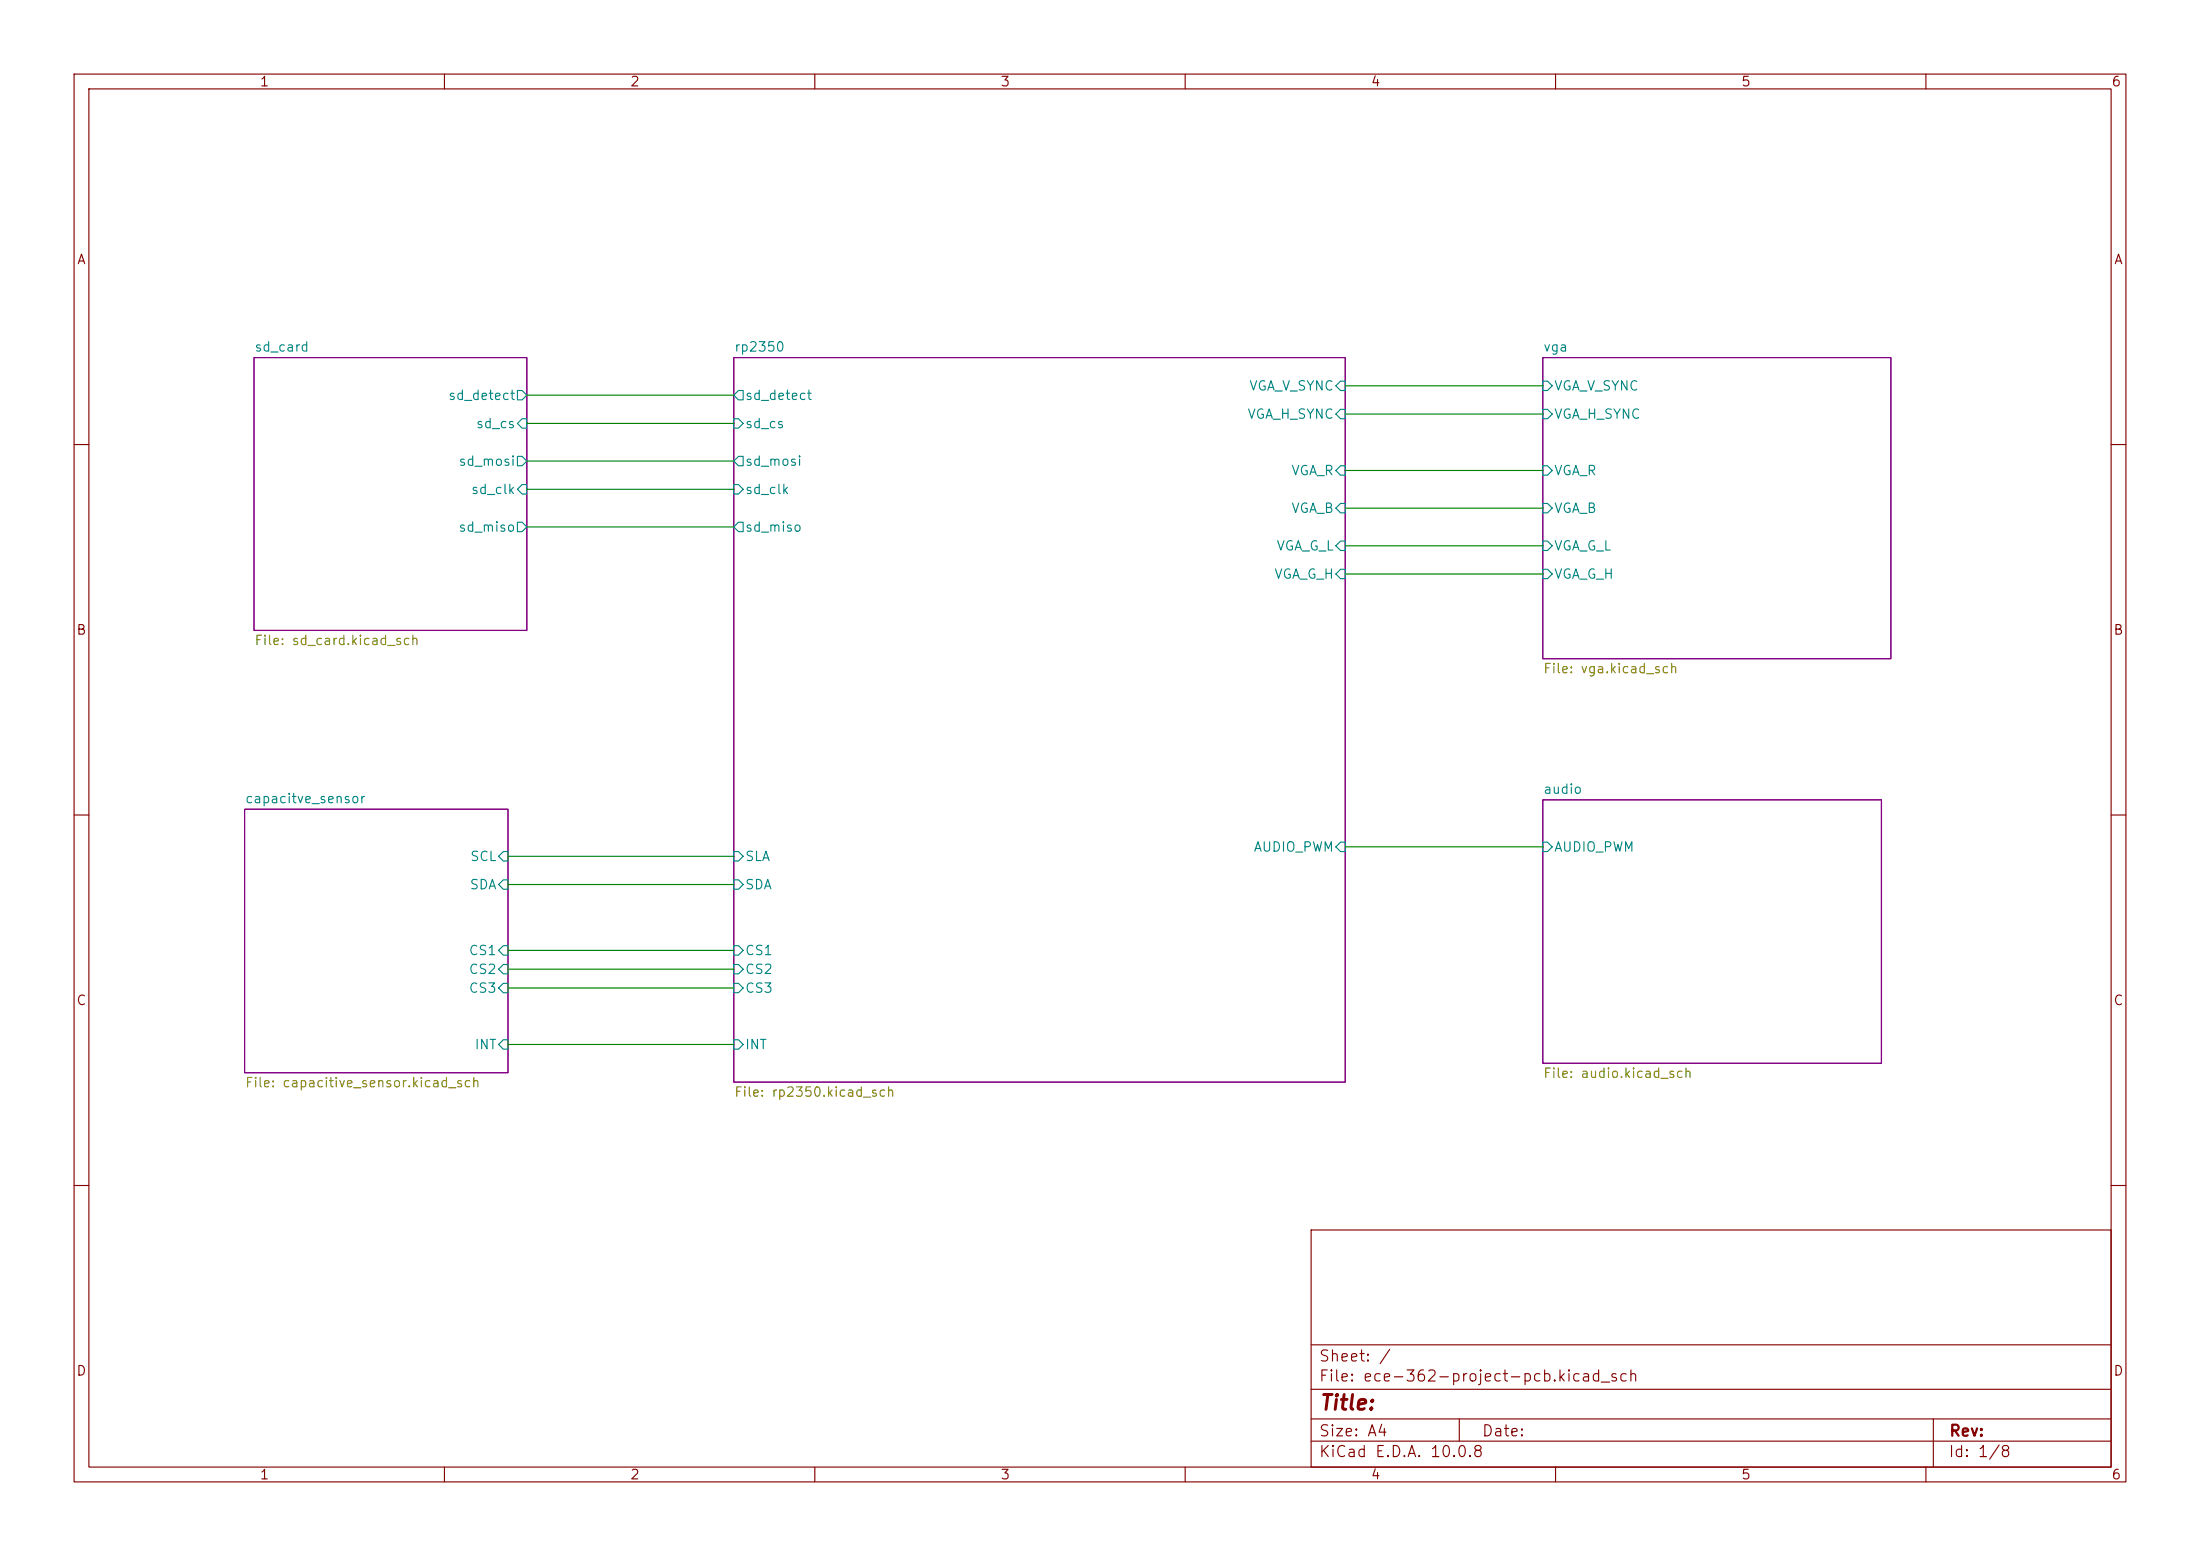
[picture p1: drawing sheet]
(kicad_sch
 (version 20260306)
 (generator "eeschema")
 (generator_version "10.0")
 (paper "A4")
 (lib_symbols)
 (wire
  (pts (xy 181.61 55.88) (xy 208.28 55.88))
  (stroke (width 0) (type default)))
 (wire
  (pts (xy 181.61 73.66) (xy 208.28 73.66))
  (stroke (width 0) (type default)))
 (wire
  (pts (xy 181.61 52.07) (xy 208.28 52.07))
  (stroke (width 0) (type default)))
 (wire
  (pts (xy 68.58 133.35) (xy 99.06 133.35))
  (stroke (width 0) (type default)))
 (wire
  (pts (xy 71.12 71.12) (xy 99.06 71.12))
  (stroke (width 0) (type default)))
 (wire
  (pts (xy 68.58 130.81) (xy 99.06 130.81))
  (stroke (width 0) (type default)))
 (wire
  (pts (xy 181.61 77.47) (xy 208.28 77.47))
  (stroke (width 0) (type default)))
 (wire
  (pts (xy 68.58 128.27) (xy 99.06 128.27))
  (stroke (width 0) (type default)))
 (wire
  (pts (xy 71.12 66.04) (xy 99.06 66.04))
  (stroke (width 0) (type default)))
 (wire
  (pts (xy 68.58 140.97) (xy 99.06 140.97))
  (stroke (width 0) (type default)))
 (wire
  (pts (xy 71.12 53.34) (xy 99.06 53.34))
  (stroke (width 0) (type default)))
 (wire
  (pts (xy 181.61 114.3) (xy 208.28 114.3))
  (stroke (width 0) (type default)))
 (wire
  (pts (xy 68.58 115.57) (xy 99.06 115.57))
  (stroke (width 0) (type default)))
 (wire
  (pts (xy 181.61 68.58) (xy 208.28 68.58))
  (stroke (width 0) (type default)))
 (wire
  (pts (xy 71.12 62.23) (xy 99.06 62.23))
  (stroke (width 0) (type default)))
 (wire
  (pts (xy 68.58 119.38) (xy 99.06 119.38))
  (stroke (width 0) (type default)))
 (wire
  (pts (xy 71.12 57.15) (xy 99.06 57.15))
  (stroke (width 0) (type default)))
 (wire
  (pts (xy 181.61 63.5) (xy 208.28 63.5))
  (stroke (width 0) (type default)))
 (sheet
  (at 34.29 48.26)
  (size 36.83 36.83)
  (exclude_from_sim no)
  (in_bom yes)
  (on_board yes)
  (dnp no)
  (fields_autoplaced yes)
  (stroke (width 0.1524) (type solid))
  (fill (color 0 0 0 0))
  (property "Sheetname" "sd_card" (at 34.29 47.5484 0) (show_name no) (do_not_autoplace no) (effects (font (size 1.27 1.27)) (justify left bottom)))
  (property "Sheetfile" "sd_card.kicad_sch" (at 34.29 85.6746 0) (show_name no) (do_not_autoplace no) (effects (font (size 1.27 1.27)) (justify left top)))
  (pin "sd_detect" output (at 71.12 53.34 0) (effects (font (size 1.27 1.27)) (justify right)))
  (pin "sd_cs" input (at 71.12 57.15 0) (effects (font (size 1.27 1.27)) (justify right)))
  (pin "sd_mosi" output (at 71.12 62.23 0) (effects (font (size 1.27 1.27)) (justify right)))
  (pin "sd_clk" input (at 71.12 66.04 0) (effects (font (size 1.27 1.27)) (justify right)))
  (pin "sd_miso" output (at 71.12 71.12 0) (effects (font (size 1.27 1.27)) (justify right))))
 (sheet
  (at 99.06 48.26)
  (size 82.55 97.79)
  (exclude_from_sim no)
  (in_bom yes)
  (on_board yes)
  (dnp no)
  (fields_autoplaced yes)
  (stroke (width 0.1524) (type solid))
  (fill (color 0 0 0 0))
  (property "Sheetname" "rp2350" (at 99.06 47.5484 0) (show_name no) (do_not_autoplace no) (effects (font (size 1.27 1.27)) (justify left bottom)))
  (property "Sheetfile" "rp2350.kicad_sch" (at 99.06 146.6346 0) (show_name no) (do_not_autoplace no) (effects (font (size 1.27 1.27)) (justify left top)))
  (pin "AUDIO_PWM" input (at 181.61 114.3 0) (effects (font (size 1.27 1.27)) (justify right)))
  (pin "CS1" input (at 99.06 128.27 180) (effects (font (size 1.27 1.27)) (justify left)))
  (pin "CS2" input (at 99.06 130.81 180) (effects (font (size 1.27 1.27)) (justify left)))
  (pin "CS3" input (at 99.06 133.35 180) (effects (font (size 1.27 1.27)) (justify left)))
  (pin "INT" input (at 99.06 140.97 180) (effects (font (size 1.27 1.27)) (justify left)))
  (pin "SDA" input (at 99.06 119.38 180) (effects (font (size 1.27 1.27)) (justify left)))
  (pin "sd_clk" input (at 99.06 66.04 180) (effects (font (size 1.27 1.27)) (justify left)))
  (pin "sd_cs" input (at 99.06 57.15 180) (effects (font (size 1.27 1.27)) (justify left)))
  (pin "sd_detect" output (at 99.06 53.34 180) (effects (font (size 1.27 1.27)) (justify left)))
  (pin "sd_miso" output (at 99.06 71.12 180) (effects (font (size 1.27 1.27)) (justify left)))
  (pin "sd_mosi" output (at 99.06 62.23 180) (effects (font (size 1.27 1.27)) (justify left)))
  (pin "SLA" input (at 99.06 115.57 180) (effects (font (size 1.27 1.27)) (justify left)))
  (pin "VGA_B" input (at 181.61 68.58 0) (effects (font (size 1.27 1.27)) (justify right)))
  (pin "VGA_G_H" input (at 181.61 77.47 0) (effects (font (size 1.27 1.27)) (justify right)))
  (pin "VGA_G_L" input (at 181.61 73.66 0) (effects (font (size 1.27 1.27)) (justify right)))
  (pin "VGA_H_SYNC" input (at 181.61 55.88 0) (effects (font (size 1.27 1.27)) (justify right)))
  (pin "VGA_R" input (at 181.61 63.5 0) (effects (font (size 1.27 1.27)) (justify right)))
  (pin "VGA_V_SYNC" input (at 181.61 52.07 0) (effects (font (size 1.27 1.27)) (justify right))))
 (sheet
  (at 33.02 109.22)
  (size 35.56 35.56)
  (exclude_from_sim no)
  (in_bom yes)
  (on_board yes)
  (dnp no)
  (fields_autoplaced yes)
  (stroke (width 0.1524) (type solid))
  (fill (color 0 0 0 0))
  (property "Sheetname" "capacitve_sensor" (at 33.02 108.5084 0) (show_name no) (do_not_autoplace no) (effects (font (size 1.27 1.27)) (justify left bottom)))
  (property "Sheetfile" "capacitive_sensor.kicad_sch" (at 33.02 145.3646 0) (show_name no) (do_not_autoplace no) (effects (font (size 1.27 1.27)) (justify left top)))
  (pin "CS1" input (at 68.58 128.27 0) (effects (font (size 1.27 1.27)) (justify right)))
  (pin "SCL" input (at 68.58 115.57 0) (effects (font (size 1.27 1.27)) (justify right)))
  (pin "SDA" input (at 68.58 119.38 0) (effects (font (size 1.27 1.27)) (justify right)))
  (pin "CS2" input (at 68.58 130.81 0) (effects (font (size 1.27 1.27)) (justify right)))
  (pin "CS3" input (at 68.58 133.35 0) (effects (font (size 1.27 1.27)) (justify right)))
  (pin "INT" input (at 68.58 140.97 0) (effects (font (size 1.27 1.27)) (justify right))))
 (sheet
  (at 208.28 107.95)
  (size 45.72 35.56)
  (exclude_from_sim no)
  (in_bom yes)
  (on_board yes)
  (dnp no)
  (fields_autoplaced yes)
  (stroke (width 0.1524) (type solid))
  (fill (color 0 0 0 0))
  (property "Sheetname" "audio" (at 208.28 107.2384 0) (show_name no) (do_not_autoplace no) (effects (font (size 1.27 1.27)) (justify left bottom)))
  (property "Sheetfile" "audio.kicad_sch" (at 208.28 144.0946 0) (show_name no) (do_not_autoplace no) (effects (font (size 1.27 1.27)) (justify left top)))
  (pin "AUDIO_PWM" input (at 208.28 114.3 180) (effects (font (size 1.27 1.27)) (justify left))))
 (sheet
  (at 208.28 48.26)
  (size 46.99 40.64)
  (exclude_from_sim no)
  (in_bom yes)
  (on_board yes)
  (dnp no)
  (fields_autoplaced yes)
  (stroke (width 0.1524) (type solid))
  (fill (color 0 0 0 0))
  (property "Sheetname" "vga" (at 208.28 47.5484 0) (show_name no) (do_not_autoplace no) (effects (font (size 1.27 1.27)) (justify left bottom)))
  (property "Sheetfile" "vga.kicad_sch" (at 208.28 89.4846 0) (show_name no) (do_not_autoplace no) (effects (font (size 1.27 1.27)) (justify left top)))
  (pin "VGA_V_SYNC" input (at 208.28 52.07 180) (effects (font (size 1.27 1.27)) (justify left)))
  (pin "VGA_G_L" input (at 208.28 73.66 180) (effects (font (size 1.27 1.27)) (justify left)))
  (pin "VGA_B" input (at 208.28 68.58 180) (effects (font (size 1.27 1.27)) (justify left)))
  (pin "VGA_G_H" input (at 208.28 77.47 180) (effects (font (size 1.27 1.27)) (justify left)))
  (pin "VGA_H_SYNC" input (at 208.28 55.88 180) (effects (font (size 1.27 1.27)) (justify left)))
  (pin "VGA_R" input (at 208.28 63.5 180) (effects (font (size 1.27 1.27)) (justify left))))
 (sheet_instances
  (path ""
   (page "1")))
 (embedded_fonts no))
